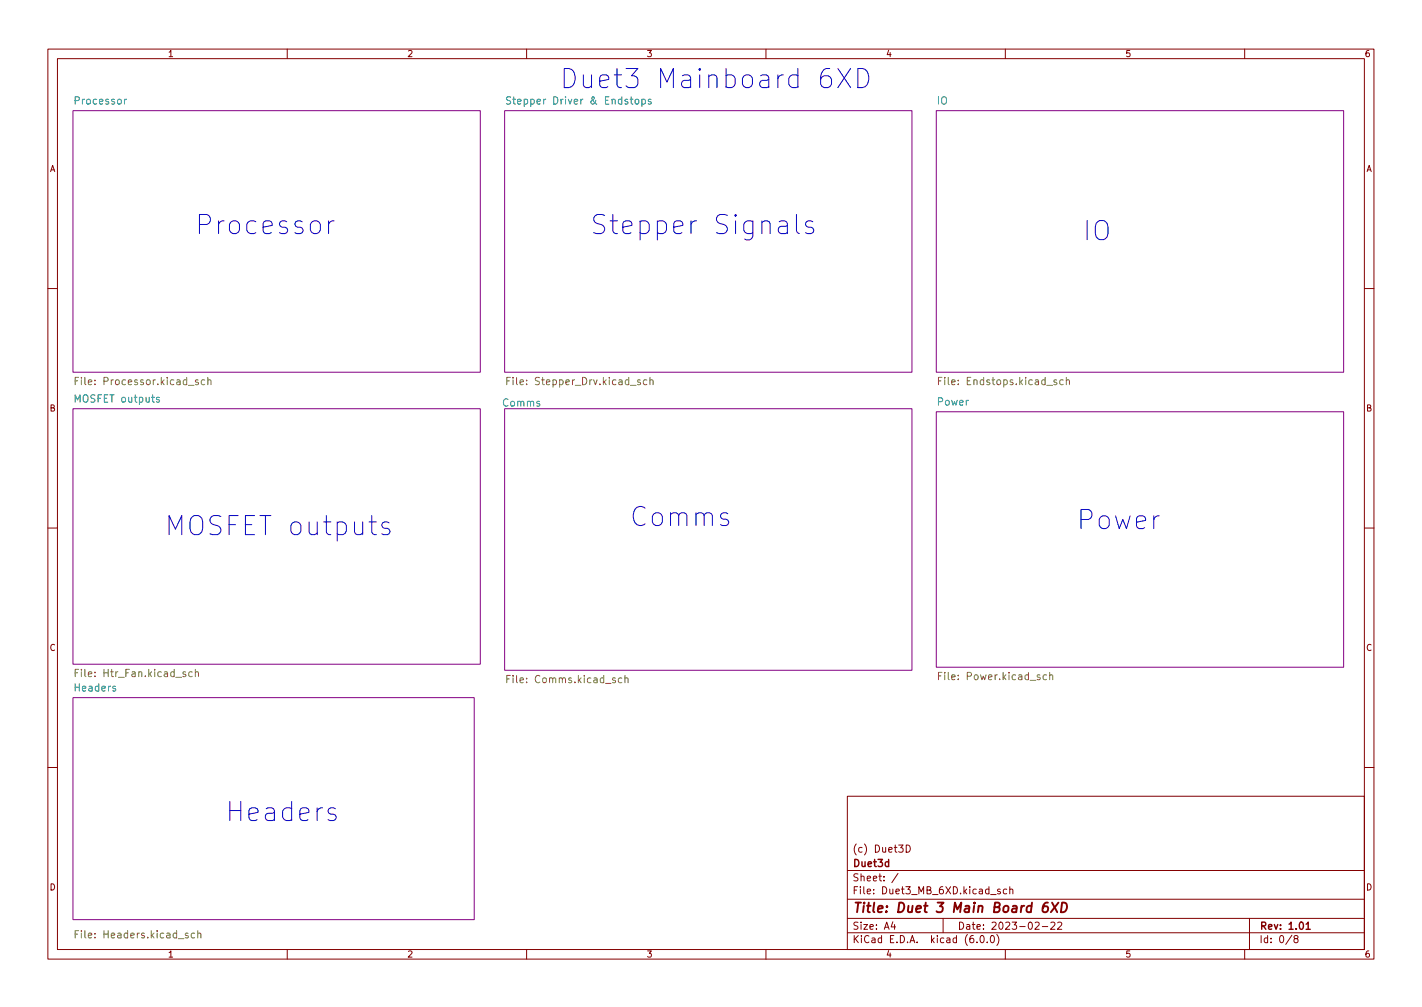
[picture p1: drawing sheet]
<svg xmlns="http://www.w3.org/2000/svg" width="297mm" height="210mm" viewBox="0 0 297 210" stroke-linecap="round" stroke-linejoin="round" font-family="sans-serif">
<g fill="none" stroke="#840000" stroke-width=".21">
<path d="M10 10.2h277v190.1h-277zM12 12.2h273v186.1h-273zM60 10.2v2M110 10.2v2M160 10.2v2M210 10.2v2M260 10.2v2M10 60.2h2M285 60.2h2M10 110.2h2M285 110.2h2M10 160.2h2"/>
<path d="M177 166.3h108v32h-108zM189.3 176.4a.76 .76 0 0 1 .9 .8 .76 .76 0 0 1-.9 .7zM285 160.2h2M60 198.3v2M110 198.3v2M160 198.3v2M177 194.8h108M177 191.8h108M177 187.8h108M177 181.8h108M186.5 192.5l-.4 1h1M186.9 193v1"/>
<path d="M187.6 182.4l-1.3 1.9M197 191.8v3M204.1 196.7v.1M204.9 195.4l.2-.1a.8 .8 0 0 1 .5 .8 .8 .8 0 0 1-.5 .7 1 1 0 0 1-.2-1.4zM206.2 196.7v.1M207.1 195.4l.1-.1a.8 .8 0 0 1 .5 .8 .8 .8 0 0 1-.5 .7 1 1 0 0 1-.1-1.4zM208.2 195.1a1.72 1.72 0 0 1 0 2.3M208.9 185.7l-.3-.1-.2 .2v.3l.5 .1v.4h-.5M210 198.3v2M210.3 185.7l-.4-.1-.3 .3 .1 .7h.6M210.9 185.8l.2-.2 .4 .1 .1 .9M210.9 185.1v1.5"/>
<path d="M216.2 192.7l.6-.2 .3 .5-1 1h1M217.7 193.5h1.2M219.5 192.7l.6-.2 .3 .5-1 1h1M220.9 192.7l.6-.2 .3 .5-.9 1h.9M260 198.3v2M261 191.8v6.5M269.9 195.3l-1.3 1.9M270.6 196l-.3-.3 .1-.2 .2-.2 .4 .1 .2 .2-.1 .2-.7 .2-.1 .3v.2l.3 .3h.4l.2-.3-.1-.4-.2-.1"/>
</g>
<path d="M272.8 193l.5-.5v1.5M272.8 194h.9" fill="none" stroke="#840000" stroke-width=".3"/>
<path d="M218.9 188.5a.91 .91 0 0 0-1.1 .8v.8l.1 .3a.66 .66 0 0 0 1-.3l.1-.5-.2-.3a.66 .66 0 0 0-1 .3M219.8 188.5l1 2M221.1 188.5l-1.6 2M221.9 188.5a.96 .96 0 0 1 1 .5 .96 .96 0 0 1-.3 1.2l-.5 .3h-.5z" fill="none" stroke="#840000" stroke-width=".4"/>
<g fill="#fff" stroke="#fff" stroke-width=".21">
<path d="M105.4 23.1h85.1v54.6h-85.1z"/>
<path d="M105.4 85.3h85.1v54.6h-85.1z"/>
<path d="M15.2 23.1h85.1v54.6h-85.1z"/>
<path d="M15.2 145.7h83.9v46.3h-83.9z"/>
<path d="M15.2 85.3h85.1v53.4h-85.1z"/>
<path d="M195.6 86h85.1v53.3h-85.1z"/>
<path d="M195.6 23.1h85.1v54.6h-85.1z"/>
</g>
<path d="M15.2 23.1h85.1v54.6h-85.1zM105.4 23.1h85.1v54.6h-85.1zM195.6 23.1h85.1v54.6h-85.1zM15.2 85.3h85.1v53.4h-85.1zM105.4 85.3h85.1v54.6h-85.1zM195.6 86h85.1v53.3h-85.1zM15.2 145.7h83.9v46.3h-83.9z" fill="none" stroke="#840084" stroke-width=".21"/>
<path d="M26.4 20.7l-.4 .3M106.7 20.3l-.6-.1-.3 .3 .1 .4 .7 .3v.4l-.2 .1h-.6M132.7 20.9l.2-.2 .5 .2v.5l-.1 .3h-.4l-.2-.1zM134.1 20.8l.4-.1 .3 .3-.1 .7h-.6M134.1 20.7v1.5M136 20.8l-.4-.1-.2 .2 .1 .3 .5 .1v.4h-.6M33.3 83l-.4-.1-.2 .3 .1 .2 .5 .1v.4h-.6" fill="none" stroke="#008484" stroke-width=".21"/>
<g fill="none" stroke="#848400" stroke-width=".21">
<path d="M15.7 79.5h.5M16.4 78.8h-.7v1.5M42.8 79.4l-.5-.1-.3 .3 .2 .6h.6M43.4 79.4l.2-.1 .4 .1 .1 .9M43.4 78.8v1.5M105.9 79.5h.5M106.6 78.8h-.7v1.5M135.1 79.4l-.4-.1-.3 .3 .1 .6h.6M135.8 79.4l.2-.1 .3 .1 .1 .9M135.8 78.8v1.5M196 79.5h.5M196.8 78.8h-.8v1.5"/>
<path d="M222.1 79.4l-.4-.1-.3 .3 .1 .6h.6M222.7 79.4l.3-.1 .3 .1 .1 .9M222.7 78.8v1.5M16.4 139.8h-.7v1.5M40.8 139.8v1.5M15.7 140.5h.5M40.2 140.3h-.5l-.3 .3 .2 .6h.6M40.8 140.4l.2-.1h.4l.1 1M105.9 141.8h.5M106.6 141h-.7v1.6M129.9 141.6l-.4-.1-.3 .3 .1 .7h.6M130.5 141.7l.3-.2 .3 .1 .1 1"/>
<path d="M130.5 141v1.6M196 141.1h.5M196.8 140.4h-.8v1.5M218.6 141l-.4-.1-.3 .3 .1 .6h.6M219.3 141l.2-.1 .3 .1 .1 .9M219.3 140.4v1.5M15.7 195h.5M16.4 194.3h-.7v1.5M40.7 194.9l-.5-.1-.3 .3 .2 .7h.6M41.3 195l.2-.2 .4 .1 .1 .9M41.3 194.3v1.5"/>
</g>
<path d="M173.3 14.3a1.58 1.58 0 0 0-1.9 1.7v1.5l.4 .6 .4 .2h.7l.6-.4 .2-.4v-.9l-.4-.6-.4-.2h-.7l-.6 .4-.2 .4M175 14.3l2.7 4M177.7 14.3l-2.7 4M179.2 14.3h1a2.18 2.18 0 0 1 .9 3.4l-.4 .4-.5 .2h-1zM68.6 46.1v2.7M69.8 46.1a1.02 1.02 0 0 0-1.2 .8M162.8 46.3l.3-.2h.8l.4 .2 .2 .4v2.1M164.5 47.1l-.4 .2h-1a.78 .78 0 0 0-.5 .7 .78 .78 0 0 0 .5 .8h1l.4-.2M166.4 44.8v3.4l.2 .4 .3 .2M169.8 46.3l-.4-.2h-.6l-.3 .2-.2 .4 .2 .6 1.3 .3 .2 .4-.2 .6-.4 .2h-.7l-.4-.2M81.3 109.2l-.4-.2h-.6l-.4 .2-.1 .3 .1 .6 1.4 .4 .2 .4-.2 .5-.4 .2h-.8l-.3-.2M70 168.9l-.3-.2h-.6l-.4 .2-.2 .3 .2 .6 1.3 .4 .2 .4-.2 .5-.3 .2h-.8l-.4-.2" fill="none" stroke="#0000c2" stroke-width=".21"/>
<g font-size="5.6" fill="#0000c2">
<text x="116.8" y="18.5">Duet3 Mainboard 6XD</text>
<text x="40.6" y="49">Processor</text>
<text x="123.2" y="49">Stepper Signals</text>
<text x="226.1" y="50.2">IO</text>
<text x="34.3" y="111.8">MOSFET outputs</text>
<text x="131.4" y="109.9">Comms</text>
<text x="224.8" y="110.6">Power</text>
<text x="47" y="171.5">Headers</text>
</g>
<text font-size="2.8" fill="#840000" x="178" y="190.6">Title: Duet 3 Main Board 6XD</text>
<g font-size="2.1" fill="#008484">
<text x="15.8" y="21.8">Processor</text>
<text x="107.4" y="21.8">Stepper Driver &amp; Endstops</text>
<text x="195.7" y="21.8">IO</text>
<text x="15.9" y="84">MOSFET outputs</text>
<text x="105.1" y="84.9">Comms</text>
<text x="195.9" y="84.7">Power</text>
<text x="15.7" y="144.4">Headers</text>
</g>
<g font-size="2.1" fill="#848400">
<text x="16.8" y="80.4">File: Processor.kicad_sch</text>
<text x="106.9" y="80.4">File: Stepper_Drv.kicad_sch</text>
<text x="197" y="80.4">File: Endstops.kicad_sch</text>
<text x="16.7" y="141.4">File: Htr_Fan.kicad_sch</text>
<text x="106.7" y="142.6">File: Comms.kicad_sch</text>
<text x="196.9" y="142">File: Power.kicad_sch</text>
<text x="16.7" y="195.9">File: Headers.kicad_sch</text>
</g>
<g font-size="2.1" fill="#840000">
<text x="178" y="178">(c) Duet3D</text>
<text x="178" y="184">Sheet: /</text>
<text x="178" y="181">Duet3d</text>
<text x="178" y="186.7">File: Duet3_MB_6XD.kicad_sch</text>
<text x="178" y="196.9">KiCad E.D.A. kicad (6.0.0)</text>
<text x="178" y="194.1">Size: A4</text>
<text x="200" y="194.1">Date: 2023-02-22</text>
<text x="263" y="194.1">Rev: 1.01</text>
<text x="263" y="196.9">Id: 0/8</text>
</g>
<g font-size="1.8" fill="#840000">
<text x="35" y="11.9">1</text>
<text x="85" y="11.9">2</text>
<text x="135" y="11.9">3</text>
<text x="185" y="11.9">4</text>
<text x="235" y="11.9">5</text>
<text x="285" y="11.9">6</text>
<text x="10.3" y="35.9">A</text>
<text x="285.3" y="35.9">A</text>
<text x="10.3" y="85.9">B</text>
<text x="285.3" y="85.9">B</text>
<text x="10.3" y="135.9">C</text>
<text x="285.3" y="135.9">C</text>
<text x="10.3" y="185.9">D</text>
<text x="285.3" y="185.9">D</text>
<text x="35" y="199.9">1</text>
<text x="85" y="199.9">2</text>
<text x="135" y="199.9">3</text>
<text x="185" y="199.9">4</text>
<text x="235" y="199.9">5</text>
<text x="285" y="199.9">6</text>
</g>
</svg>
